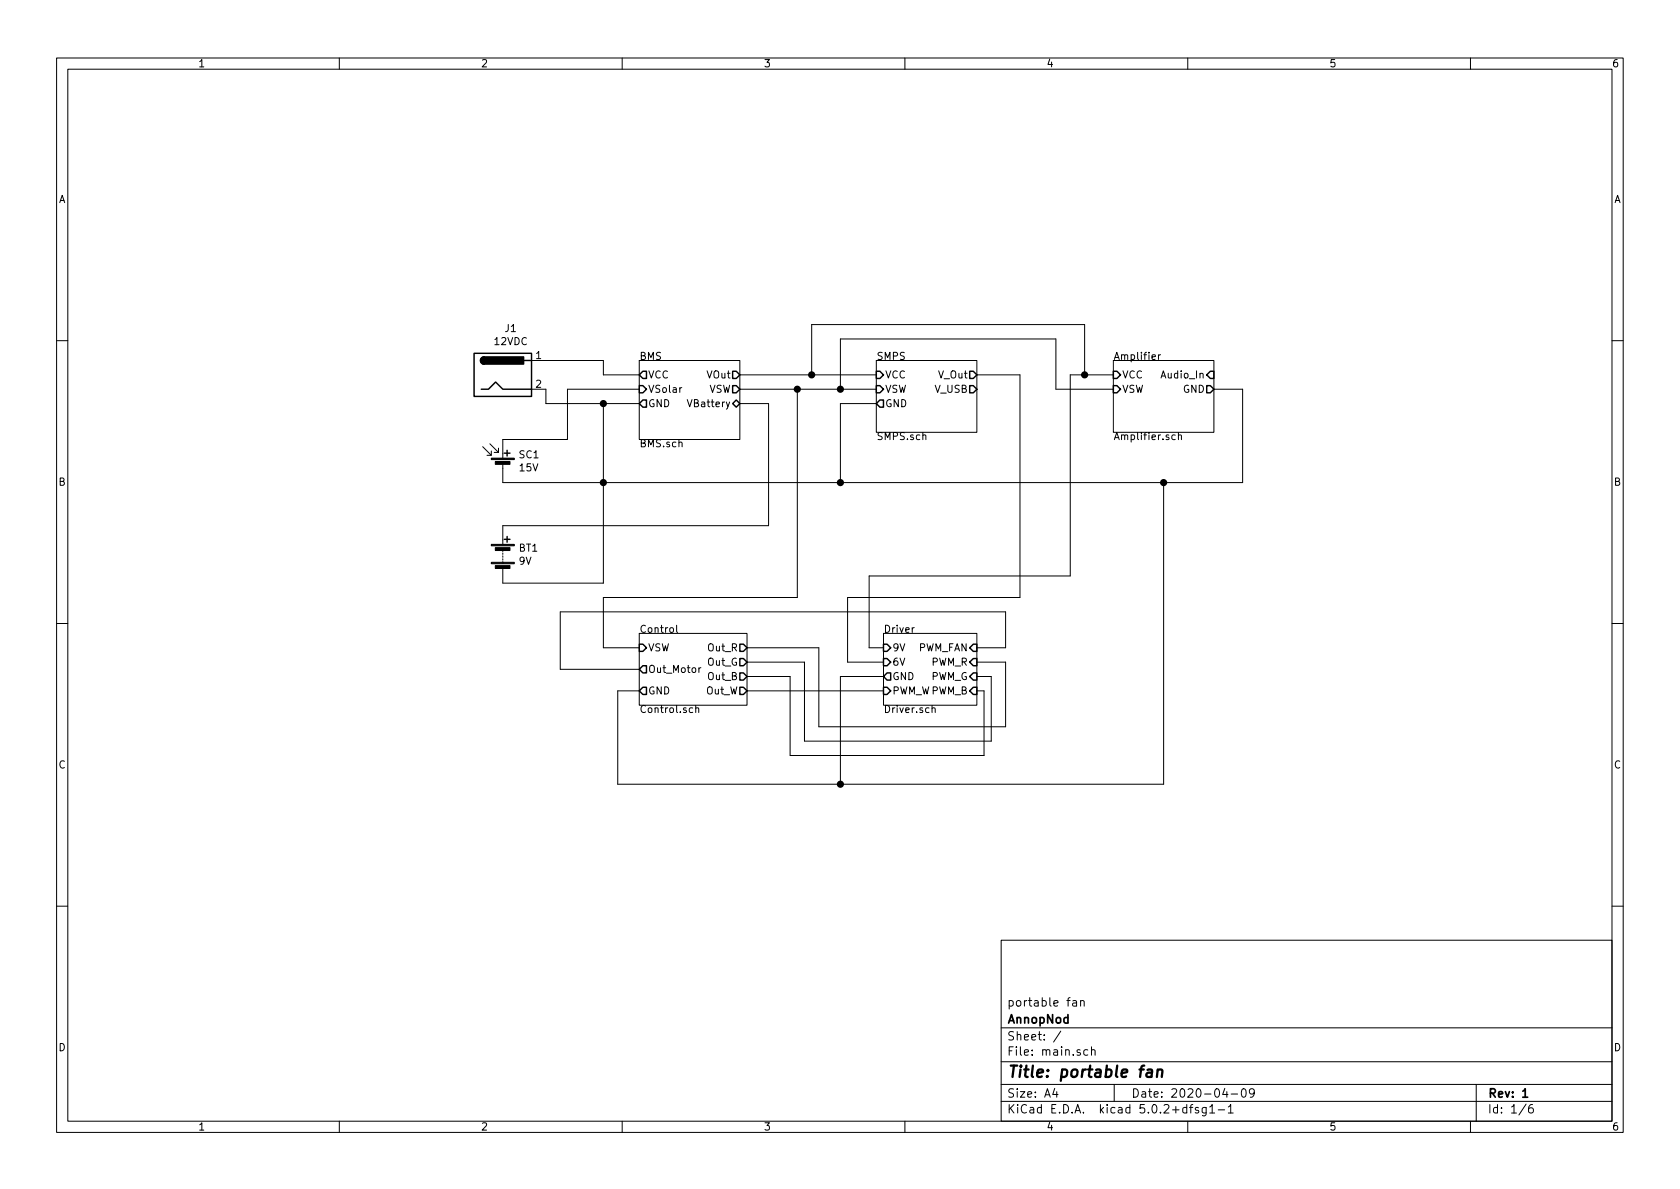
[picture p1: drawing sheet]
<svg xmlns="http://www.w3.org/2000/svg" width="297mm" height="210mm" viewBox="0 0 297 210" stroke-linecap="round" stroke-linejoin="round" font-family="sans-serif">
<g fill="none" stroke="#000" stroke-width=".18">
<path d="M10 10.3h277v189.9h-277zM12 12.2h273v186.1h-273zM60 10.3v1.9M110 10.3v1.9M160 10.3v1.9M210 10.3v1.9M260 10.3v1.9M10 60.2h2M85.3 79l1.6 1.5M86.6 78.5l1.5 1.5M86.9 79.8v.7h-.8M88.1 79.2v.8h-.7"/>
<path d="M94 63.7h12.7v2.6h6.3M94 68.8h2.5v2.6h16.5M106.7 71.4v31.7h-17.8v-2.5M113 63.7h17.8v14h-17.8zM113 68.8h-12.7v8.9h-11.4v3.3M120.5 68.5l-.2 .1-.1 .2M130.8 68.8h24.1M130.8 71.4h5.1v21.6h-47v3.3M130.8 66.3h24.1M141 68.8v36.9h-34.3v8.8h6.3M143.5 66.3v-8.9h48.3v8.9M148.6 68.8v-8.9h38.1v8.9h10.1"/>
<path d="M154.9 63.7h17.8v12.7h-17.8zM154.9 71.4h-6.3v13.9M163.2 77l.1-.1 .4 .1v.7M172.7 66.3h7.6v39.4h-30.4v11.4h6.3M196.8 63.7h17.8v12.7h-17.8zM196.8 66.3h-7.6v35.5h-35.5v12.7h2.5M204.8 62.7v.9M205.2 62.7l-.4 .3M207.8 77l-.4-.1-.2 .2 .1 .6h.5M208.4 77l.1-.1 .3 .1 .1 .7M208.4 76.5v1.2M214.6 68.8h5.1v16.5h-130.8v-3.3"/>
<path d="M285 60.2h2M88.9 97.3v.2M88.9 97.8v.2M88.9 98.3v.2M88.9 98.8v.3M88.9 99.3v.3M205.7 85.3v53.4h-96.5v-16.5h3.8M10 110.3h2M113 112h19.1v12.7h-19.1zM119.6 110.6v1.1l.2 .1M123.6 118.1v.8M123.9 118.1l-.3 .2"/>
<path d="M132.1 117.1h10.1v14h33.1v-11.5h-2.6M132.1 114.5h12.7v14h33v-11.4h-5.1M132.1 119.6h7.6v14h34.3v-11.4h-1.3M156.2 112h16.5v12.7h-16.5zM156.2 119.6h-7.6v19.1M161.6 111l-.3 .2M172.7 114.5h5.1v-6.3h-78.7v10.2h13.9M285 110.3h2M123 125.3l.2-.1h.3v.8M123 124.7v1.3M132.1 122.2h24.1M164.8 125.3l.2-.1h.3l.1 .8"/>
<path d="M164.8 124.7v1.3M10 160.2h2M177 166.3h108v32h-108zM189.7 177h.6v.9M190.3 177.3l-.5 .1-.2 .2 .1 .2 .1 .1 .5-.1M191.1 177.1l.2-.2 .3 .1 .1 .9M191.1 176.9v1M285 160.2h2M60 198.3v1.9M110 198.3v1.9M160 198.3v1.9M177 194.8h108"/>
<path d="M177 191.8h108M177 187.8h108M177 181.8h108M186.5 192.5l-.4 1h1M186.8 193v1M187.6 182.3l-1.3 2M192.3 185.7l-.4-.1-.3 .3 .1 .6 .2 .1 .4-.1M193 185.7l.2-.1 .3 .1 .1 .9M193 185.1v1.5M197 191.8v3M210 198.3v1.9M210.3 195.8h.6"/>
<path d="M210.9 195.3l-.4 .2v1.3M211.9 195.9l-.4-.1-.2 .2 .1 .3 .5 .1v.3h-.6M213.3 195.8v1.2l-.3 .3h-.4M213.3 195.9l-.5-.1-.3 .3 .1 .6 .2 .1 .5-.1M213.9 195.8l.4-.5v1.5M213.9 196.8h.9M215.4 196.3h1.1M216.6 192.5l-.4 1h.9M216.9 193v1M217.2 195.8l.4-.5v1.5M217.2 196.8h.8M217.7 193.5h1.1"/>
<path d="M219.6 192.7l.4-.2a.94 .94 0 0 1 0 1.5 .82 .82 0 0 1-.4-1.3zM221.8 193.2l-.3 .3h-.3l-.3-.3v-.4l.2-.2 .4-.1 .2 .2a1.13 1.13 0 0 1-.2 1.2l-.4 .1M260 198.3v1.9M261 191.8v6.5M269.8 195.2l-1.2 2M271 195.3a.62 .62 0 0 0-.7 .7v.7l.3 .1 .4-.1 .1-.5-.1-.2-.4-.1-.3 .3"/>
</g>
<path d="M269.2 193l.5-.5v1.5M269.2 194h.9" fill="none" stroke="#000" stroke-width=".3"/>
<path d="M202.9 189.2h.8l-.1 1.2M203.7 189.6l-.7 .1a.4 .4 0 0 0-.3 .3 .4 .4 0 0 0 .2 .4l.7-.1M204.7 189.3a.5 .5 0 0 1 .8 .1l-.1 1M204.7 189.1l-.2 1.3" fill="none" stroke="#000" stroke-width=".41"/>
<g fill="none" stroke="#000" stroke-width=".25">
<path d="M83.8 62.5h10.2v7.6h-10.2zM85.1 68.8h1.3l1.2-1.2 1.3 1.2h5.1M85.6 63.1a.63 .63 0 0 0-.6 .6 .63 .63 0 0 0 .6 .7M89.7 79.6v1M92.7 63.7h1.3M113 68.2h.7l.6 .6-.6 .7h-.7zM113.7 70.7h.6v1.3h-.6l-.7-.6zM113.7 65.7h.6v1.2h-.6l-.7-.6zM129.5 71.4l.7-.7 .6 .7-.6 .6zM129.5 68.2h.7l.6 .6-.6 .7h-.7zM129.5 65.7h.7l.6 .6-.6 .6h-.7zM154.9 65.7h.7l.6 .6-.6 .6h-.7z"/>
<path d="M154.9 71.4l.7-.7h.6v1.3h-.6zM154.9 68.2h.7l.6 .6-.6 .7h-.7zM171.4 65.7h.7l.6 .6-.6 .6h-.7zM171.4 68.2h.7l.6 .6-.6 .7h-.7zM196.8 68.2h.7l.6 .6-.6 .7h-.7zM196.8 65.7h.7l.6 .6-.6 .6h-.7zM213.4 68.2h.6l.6 .6-.6 .7h-.6zM214 65.7h.6v1.2h-.6l-.6-.6zM89.2 80.1h1M89.2 95.4h1M89.7 94.9v1M113 113.9h.7l.6 .6-.6 .7h-.7z"/>
<path d="M113.7 117.7h.6v1.3h-.6l-.7-.6zM130.8 113.9h.6l.7 .6-.7 .7h-.6zM130.8 116.5h.6l.7 .6-.7 .6h-.6zM130.8 119h.6l.7 .6-.7 .7h-.6zM156.2 116.5h.6l.7 .6-.7 .6h-.6zM156.2 113.9h.6l.7 .6-.7 .7h-.6zM156.8 119h.7v1.3h-.7l-.6-.7zM172.1 113.9h.6v1.3h-.6l-.7-.7zM172.1 116.5h.6v1.2h-.6l-.7-.6zM172.1 119h.6v1.3h-.6l-.7-.7zM113.7 121.5h.6v1.3h-.6l-.7-.6zM130.8 121.5h.6l.7 .7-.7 .6h-.6z"/>
<path d="M156.2 121.5h.6l.7 .7-.7 .6h-.6zM172.1 121.5h.6v1.3h-.6l-.7-.6z"/>
</g>
<g fill="#000" stroke="#000" stroke-width=".25">
<path d="M85.1 63.3l.5-.2v1.3a.64 .64 0 0 1-.6-.4 .64 .64 0 0 1 .1-.7zM85.6 63.1h7v1.3h-7z"/>
<circle cx="106.7" cy="71.4" r=".51"/>
<circle cx="141" cy="68.8" r=".51"/>
<circle cx="143.5" cy="66.3" r=".51"/>
<circle cx="148.6" cy="68.8" r=".51"/>
<circle cx="191.8" cy="66.3" r=".51"/>
<circle cx="106.7" cy="85.3" r=".51"/>
<circle cx="148.6" cy="85.3" r=".51"/>
<circle cx="205.7" cy="85.3" r=".51"/>
<circle cx="148.6" cy="138.7" r=".51"/>
</g>
<path d="M86.9 81h4v.3h-4zM86.9 99.4h4v.3h-4zM86.9 96.3h4v.2h-4zM87.6 81.6h2.6v.5h-2.6zM87.6 96.8h2.6v.6h-2.6zM87.6 100h2.6v.5h-2.6z" fill="#000" stroke="#000" stroke-width=".18"/>
<text font-size="2.8" x="178" y="190.5">Title: portable fan</text>
<g font-size="2.1">
<text x="178" y="178">portable fan</text>
<text x="178" y="184">Sheet: /</text>
<text x="178" y="181">AnnopNod</text>
<text x="178" y="186.7">File: main.sch</text>
<text x="178" y="196.9">KiCad E.D.A. kicad 5.0.2+dfsg1-1</text>
<text x="178" y="194.1">Size: A4</text>
<text x="200" y="194.1">Date: 2020-04-09</text>
<text x="263" y="194.1">Rev: 1</text>
<text x="263" y="196.9">Id: 1/6</text>
</g>
<g font-size="1.8">
<text x="35" y="11.9">1</text>
<text x="85" y="11.9">2</text>
<text x="135" y="11.9">3</text>
<text x="185" y="11.9">4</text>
<text x="235" y="11.9">5</text>
<text x="285" y="11.9">6</text>
<text x="10.4" y="35.9">A</text>
<text x="285.4" y="35.9">A</text>
<text x="89.3" y="58.7">J1</text>
<text x="87.5" y="61">12VDC</text>
<text x="94.8" y="63.5">1</text>
<text x="113" y="63.6">BMS</text>
<text x="154.9" y="63.6">SMPS</text>
<text x="196.8" y="63.6">Amplifier</text>
<text x="94.8" y="68.6">2</text>
<text x="114.6" y="66.9">VCC</text>
<text x="114.6" y="69.5">VSolar</text>
<text x="125.1" y="66.9">VOut</text>
<text x="125.2" y="69.5">VSW</text>
<text x="156.5" y="66.9">VCC</text>
<text x="156.5" y="69.5">VSW</text>
<text x="165.3" y="69.5">V_USB</text>
<text x="166" y="66.9">V_Out</text>
<text x="198.4" y="69.5">VSW</text>
<text x="198.4" y="66.9">VCC</text>
<text x="205.5" y="66.9">Audio_In</text>
<text x="209.2" y="69.5">GND</text>
<text x="114.6" y="72">GND</text>
<text x="122" y="72">VBattery</text>
<text x="154.9" y="77.8">SMPS.sch</text>
<text x="156.5" y="72">GND</text>
<text x="196.8" y="77.8">Amplifier.sch</text>
<text x="91.8" y="81">SC1</text>
<text x="91.9" y="83.4">15V</text>
<text x="113" y="79.1">BMS.sch</text>
<text x="10.4" y="85.9">B</text>
<text x="285.4" y="85.9">B</text>
<text x="91.8" y="97.6">BT1</text>
<text x="91.8" y="99.9">9V</text>
<text x="113" y="111.9">Control</text>
<text x="156.2" y="111.9">Driver</text>
<text x="114.6" y="115.2">VSW</text>
<text x="114.6" y="119">Out_Motor</text>
<text x="125.1" y="117.7">Out_G</text>
<text x="125.2" y="115.2">Out_R</text>
<text x="157.7" y="117.7">6V</text>
<text x="157.7" y="115.2">9V</text>
<text x="162.3" y="115.2">PWM_FAN</text>
<text x="164.6" y="117.7">PWM_R</text>
<text x="114.6" y="122.8">GND</text>
<text x="124.9" y="122.8">Out_W</text>
<text x="125.2" y="120.3">Out_B</text>
<text x="157.7" y="120.3">GND</text>
<text x="157.7" y="122.8">PWM_WPWM_B</text>
<text x="164.5" y="120.3">PWM_G</text>
<text x="113" y="126.1">Control.sch</text>
<text x="156.2" y="126.1">Driver.sch</text>
<text x="10.4" y="135.9">C</text>
<text x="285.4" y="135.9">C</text>
<text x="10.4" y="185.9">D</text>
<text x="285.4" y="185.9">D</text>
<text x="35" y="199.9">1</text>
<text x="85" y="199.9">2</text>
<text x="135" y="199.9">3</text>
<text x="185" y="199.9">4</text>
<text x="235" y="199.9">5</text>
<text x="285" y="199.9">6</text>
</g>
</svg>
